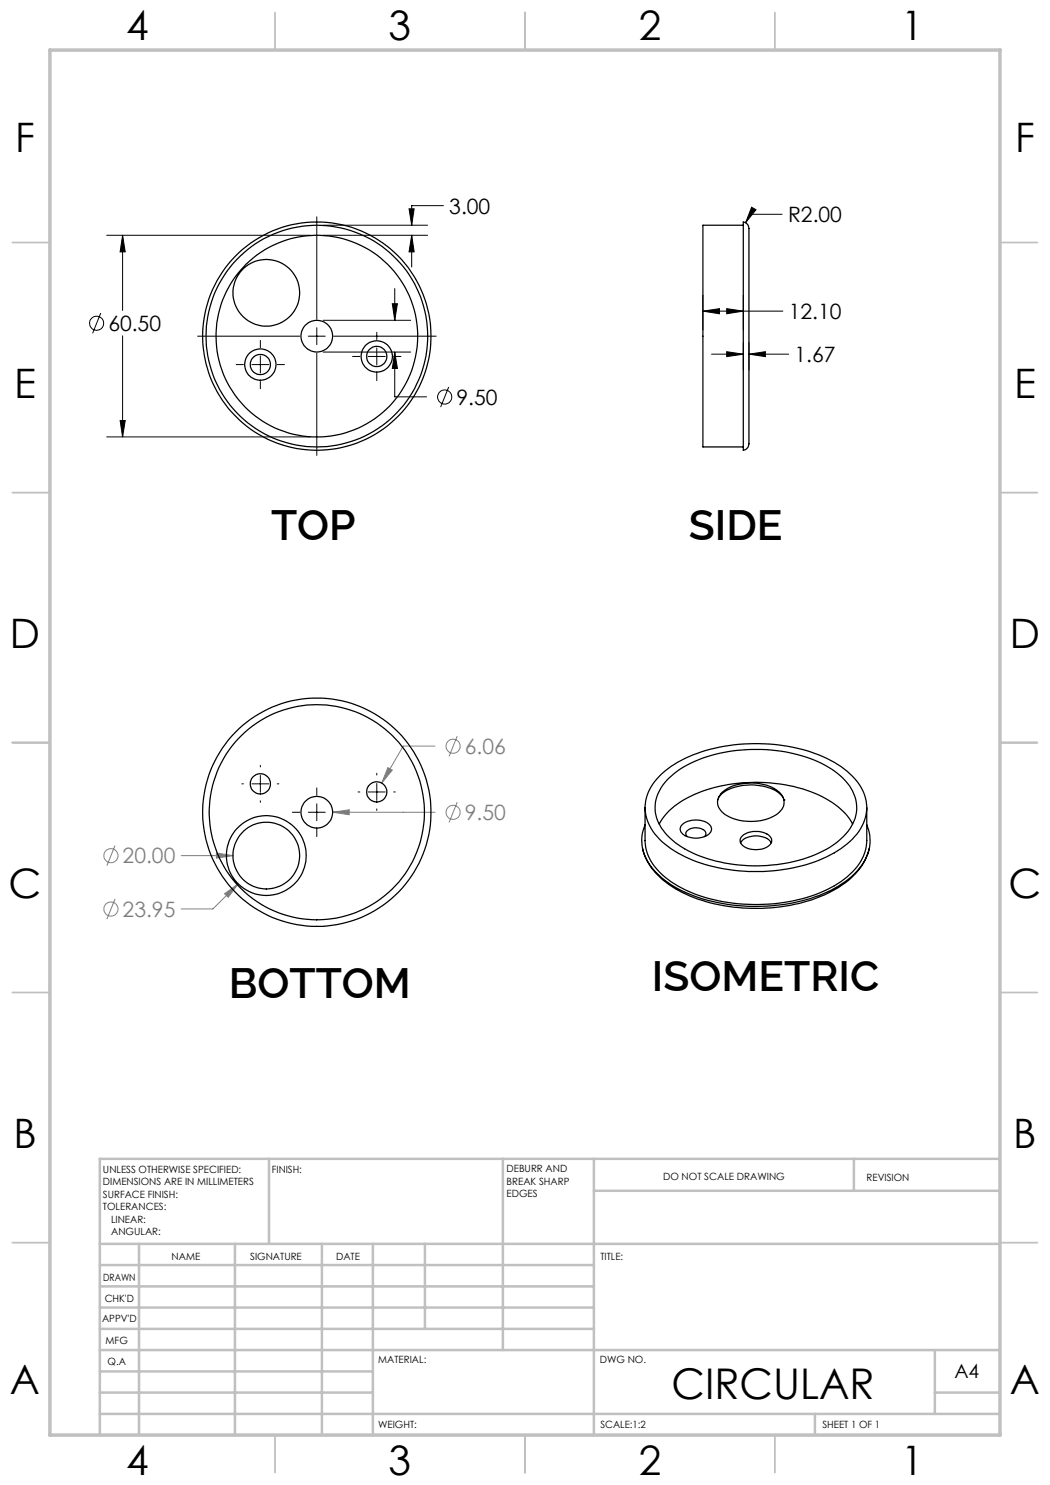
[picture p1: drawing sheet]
<svg xmlns="http://www.w3.org/2000/svg" width="210mm" height="297mm" viewBox="0 0 210 297" stroke-linecap="round" stroke-linejoin="round" font-family="sans-serif">
<g fill="none" stroke="#000" stroke-width=".2">
<path d="M21.3 47.1h40.8M24.5 47.1l.5 3.3h-1zM24.5 47.1v15M63.4 43.4v20.4M64.6 47.1h20.9M64.6 45h20.9M79 57.7v6.4M81.8 41.8h1l-.5 3.2zM82.3 47.1v6.3M82.3 47.1l.5 3.3h-1zM88.7 41.1h-6.4v3.9M140.6 59.1v6.9"/>
<path d="M148.7 59.1v6.9M150.3 41.4l.9 .5-2.1 2.7zM156.4 42.9h-6.3l-1 1.7M20.1 62.6l-1.6 4.1M24.5 67.2v20.2M39.5 67.2h20.5M47.2 72.9h1.5M50.4 72.9h3.4M52.1 68.1v1.4M52.1 71.2v3.4M52.1 76.3v1.4M55.5 72.9h1.4"/>
<path d="M61.7 67.2h3.4M63.4 65.5v3.4M63.4 70.6v20.5M64.6 64.1h17.5M64.6 70.4h17.5M66.7 67.2h20.5M70.5 71.3h1.5M73.7 71.3h3.3M75.4 66.5v1.4M75.4 69.6v3.4M75.4 74.7v1.4M78.5 60.7h1l-.5 3.4z"/>
<path d="M78.7 71.3h1.5M79 70.4v9h6.3M79 70.4l.5 3.3h-1zM89.7 77.4l-1.6 4M140.6 62.2l3.3-.5v1.1zM140.6 62.2h16M142.3 70.8h6.4M145.3 70.3l3.4 .5-3.4 .5zM145.3 61.7l3.4 .5-3.4 .6zM148.7 68.5v5.5M149.8 68.5v5.5M149.8 70.8h7.9"/>
<path d="M149.8 70.8l3.3-.5v1zM21.3 87.4h40.8M24 84.1h1l-.5 3.3zM48.4 156.8h.3M50.4 156.8h3.4M52.1 153.1v.3M52.1 155.1v3.4M55.5 156.8h.3M63.4 157.6v1.5M71.6 158.4h.4M73.7 158.4h3.3M75.4 154.7v.3"/>
<path d="M75.4 156.7v3.4M78.7 158.4h.4M52.1 160.2v.3M58.5 162.5h1.5M61.7 162.5h3.4M63.4 160.8v3.3M63.4 165.8v1.5M66.7 162.5h1.5M75.4 161.8v.3"/>
<circle cx="19.3" cy="64.7" r="1.42"/>
<circle cx="88.9" cy="79.4" r="1.42"/>
</g>
<g fill="none" stroke="#808080" stroke-width=".2">
<path d="M77.6 153.5l.9 .5-2.2 2.6zM87 149.2h-6.4l-4.3 7.4M91.4 147.2l-1.6 4.1M23 169.1l-1.6 4M23 179.8l-1.6 4M36.2 171.1h10.4M43.3 170.6l3.3 .5-3.3 .5zM44.9 178.7l2.7-1.9-2 2.7zM47.6 176.8l-5 5h-6.4M66.5 162.5l3.3-.5v.9zM66.5 162.5h20.5M91.4 160.4l-1.6 4.1"/>
<circle cx="90.6" cy="149.2" r="1.42"/>
<circle cx="22.2" cy="171.1" r="1.41"/>
<circle cx="90.6" cy="162.5" r="1.42"/>
<circle cx="22.2" cy="181.8" r="1.42"/>
</g>
<g fill="none" stroke="#c0c0c0" stroke-width=".35">
<path d="M55 2.5v7.5M105 2.5v7.5M155 2.5v7.5M2.5 48.5h7.5M200 48.5h7.5M2.5 98.5h7.5M200 98.5h7.5M2.5 148.5h7.5M200 148.5h7.5M2.5 198.5h7.5M200 198.5h7.5M2.5 248.5h7.5"/>
<path d="M200 248.5h7.5M55 287v7.5M105 287v7.5M155 287v7.5"/>
</g>
<g fill="none" stroke="#c0c0c0" stroke-width=".5">
<path d="M53.8 231.8v17M100.6 231.8v38.2M118.8 231.8v55.2M118.8 238.2h81.2M170.8 231.8v6.4M200 231.8h-180v55.2M20 248.8h180M20 257.3h98.8M20 253h98.8M27.8 248.8v38.2M47 248.8v38.2M64.4 248.8v38.2"/>
<path d="M74.6 248.8v38.2M85 248.8v17M20 265.8h98.8M20 261.5h98.8M20 278.5h54.6M20 274.3h54.6M20 270h180M187 278.5h13M187 270v12.8M20 282.8h180M163 282.8v4.2"/>
</g>
<path d="M10 10h190v277h-190z" fill="none" stroke="#c0c0c0" stroke-width=".7"/>
<path d="M78.5 60.7h1l-.5 3.4zM79 70.4l.5 3.3h-1zM82.3 47.1l.5 3.3h-1zM81.8 41.8h1l-.5 3.2zM24 84.1h1l-.5 3.3zM24.5 47.1l.5 3.3h-1zM145.3 70.3l3.4 .5-3.4 .5zM149.8 70.8l3.3-.5v1zM150.3 41.4l-1.2 3.2 2.1-2.7zM145.3 61.7l3.4 .5-3.4 .6zM140.6 62.2l3.3-.5v1.1z" fill="#000"/>
<path d="M77.6 153.5l-1.3 3.1 2.2-2.6zM66.5 162.5l3.3 .4v-.9zM43.3 170.6v1l3.3-.5zM44.9 178.7l.7 .8 2-2.7z" fill="#808080"/>
<g fill="none" stroke="#000" stroke-width=".25">
<path d="M148.7 44.4a1.66 1.66 0 0 1 1.1 2.1v38.6a15.4 15.4 0 0 1-.2 4.3l-.5 .5-.4 .2zM148.7 45h-8.1v44.4h8.1M131.9 155.2a24.5 24.5 0 0 1 13.9-6.1 34.4 34.4 0 0 1 21.1 3.4 12.4 12.4 0 0 1 6.3 7.6 8.8 8.8 0 0 1-3.3 8.2 27 27 0 0 1-16.2 5.9 32.1 32.1 0 0 1-19.5-4.5 10.5 10.5 0 0 1-5.2-7.9 8.9 8.9 0 0 1 2.9-6.6zM133.4 156a22.7 22.7 0 0 1 14.1-5.9 29.9 29.9 0 0 1 18.9 3.8 9.6 9.6 0 0 1 4.9 7.6 9.2 9.2 0 0 1-4.1 7.1 29 29 0 0 1-19.5 4.4 24.8 24.8 0 0 1-13.2-4.9 8.4 8.4 0 0 1-3.4-7.9 9.5 9.5 0 0 1 2.3-4.2zM143.6 159.9l-.1 .1M144.4 158.5a9.7 9.7 0 0 1 11.5 0 2.7 2.7 0 0 1-.6 4.4 10 10 0 0 1-10.9-.5 2.58 2.58 0 0 1 0-3.9zM156.6 159.6a5.8 5.8 0 0 0-4.5-2.4 10.2 10.2 0 0 0-7.8 1.6l-.6 .8M156.8 160h.1M128.5 169.7v.1M129 161.5v6.6a9.9 9.9 0 0 0 4.6 7.8 29.6 29.6 0 0 0 18.1 5 29.3 29.3 0 0 0 17.1-5 9.9 9.9 0 0 0 4.6-7.8v-6.6M129 165a8.5 8.5 0 0 0 2.4 9.7 25.2 25.2 0 0 0 14.1 6.2 36.3 36.3 0 0 0 20.7-2.9 14.4 14.4 0 0 0 7.2-6.9 7.6 7.6 0 0 0 0-6.1M131.8 164.8a14.2 14.2 0 0 1 7.9-6.2 32.4 32.4 0 0 1 24.7 .7 13.7 13.7 0 0 1 6.1 5.5"/>
<path d="M136.3 165.1a4.3 4.3 0 0 1 5.9 .2 1.73 1.73 0 0 1-1.7 2.2 4.2 4.2 0 0 1-4.3-1.1l-.2-.7zM137.4 167.3a.85 .85 0 0 1-.2-.9 .85 .85 0 0 1 .7-.6 2.6 2.6 0 0 1 3.2 .7l.1 .4-.3 .4M148.1 168.6a3.9 3.9 0 0 1 4.4-1.2 2.42 2.42 0 0 1 1.7 1.2M148.7 167a4.6 4.6 0 0 1 5.4 .4 1.3 1.3 0 0 1-.7 2 4.6 4.6 0 0 1-5.1-.5 1.25 1.25 0 0 1 .4-1.9zM173.8 169.7a13 13 0 0 1-6.8 8.2 34.6 34.6 0 0 1-22.2 3.2 24.6 24.6 0 0 1-13.3-6.1 10.6 10.6 0 0 1-2.9-5.1"/>
<circle cx="53.3" cy="58.6" r="6.7"/>
<circle cx="52.1" cy="72.9" r="3.1"/>
<circle cx="52.1" cy="72.9" r="2.02"/>
<circle cx="63.4" cy="67.2" r="3.2"/>
<circle cx="63.4" cy="67.2" r="22.8"/>
<circle cx="63.4" cy="67.2" r="20.2"/>
<circle cx="63.4" cy="67.2" r="22.2"/>
<circle cx="75.3" cy="71.3" r="2.02"/>
<circle cx="75.3" cy="71.3" r="3.1"/>
<circle cx="52.1" cy="156.8" r="2.03"/>
<circle cx="75.3" cy="158.4" r="2.02"/>
<circle cx="53.3" cy="171.1" r="6.7"/>
<circle cx="53.3" cy="171.1" r="8"/>
<circle cx="63.4" cy="162.5" r="21.5"/>
<circle cx="63.4" cy="162.5" r="22.8"/>
<circle cx="63.4" cy="162.4" r="3.2"/>
</g>
<g font-size="8.5">
<text x="54.2" y="107.9">TOP</text>
<text x="137.8" y="107.9">SIDE</text>
<text x="45.8" y="199.6">BOTTOM</text>
<text x="130.4" y="198.2">ISOMETRIC</text>
<text x="134.3" y="279.7">CIRCULAR</text>
</g>
<g font-size="8.1">
<text x="25.2" y="8">4</text>
<text x="77.7" y="8">3</text>
<text x="127.7" y="8">2</text>
<text x="180.2" y="8">1</text>
<text x="3" y="30.4">F</text>
<text x="203" y="30.4">F</text>
<text x="2.8" y="79.6">E</text>
<text x="202.8" y="79.6">E</text>
<text x="2" y="129.6">D</text>
<text x="202" y="129.6">D</text>
<text x="1.7" y="179.6">C</text>
<text x="201.7" y="179.6">C</text>
<text x="2.7" y="229.6">B</text>
<text x="202.7" y="229.6">B</text>
<text x="2" y="278.9">A</text>
<text x="202" y="278.9">A</text>
<text x="25.2" y="295">4</text>
<text x="77.7" y="295">3</text>
<text x="127.7" y="295">2</text>
<text x="180.2" y="295">1</text>
</g>
<g font-size="4.2">
<text x="89.9" y="42.7">3.00</text>
<text x="157.6" y="44.4">R2.00</text>
<text x="157.7" y="63.8">12.10</text>
<text x="21.7" y="66.2">60.50</text>
<text x="158.9" y="72.4">1.67</text>
<text x="91.3" y="80.9">9.50</text>
</g>
<g font-size="4.2" fill="#808080">
<text x="93" y="150.8">6.06</text>
<text x="93" y="164">9.50</text>
<text x="24.5" y="172.7">20.00</text>
<text x="24.5" y="183.3">23.95</text>
</g>
<text font-size="3.9" x="190.9" y="275.5">A4</text>
<g font-size="2">
<text x="20.6" y="234.6">UNLESS OTHERWISE SPECIFIED:</text>
<text x="20.6" y="237.1">DIMENSIONS ARE IN MILLIMETERS</text>
<text x="20.6" y="239.6">SURFACE FINISH:</text>
<text x="54.4" y="234.6">FINISH:</text>
<text x="101.3" y="234.5">DEBURR AND</text>
<text x="101.3" y="237">BREAK SHARP</text>
<text x="101.3" y="239.5">EDGES</text>
<text x="132.6" y="236">DO NOT SCALE DRAWING</text>
<text x="173.3" y="236.2">REVISION</text>
<text x="20.6" y="242.1">TOLERANCES:</text>
<text x="22.2" y="244.6">LINEAR:</text>
<text x="22.2" y="247.1">ANGULAR:</text>
<text x="34.3" y="252">NAME</text>
<text x="50" y="251.9">SIGNATURE</text>
<text x="67.2" y="251.9">DATE</text>
<text x="120.1" y="251.9">TITLE:</text>
<text x="20.6" y="256.1">DRAWN</text>
<text x="20.9" y="260.3">CHK'D</text>
<text x="20.4" y="264.4">APPV'D</text>
<text x="21.1" y="268.8">MFG</text>
<text x="21.5" y="273">Q.A</text>
<text x="75.6" y="272.5">MATERIAL:</text>
<text x="120" y="272.5">DWG NO.</text>
<text x="75.6" y="285.5">WEIGHT:</text>
<text x="120.1" y="285.6">SCALE:1:2</text>
<text x="164.5" y="285.6">SHEET 1 OF 1</text>
</g>
</svg>
